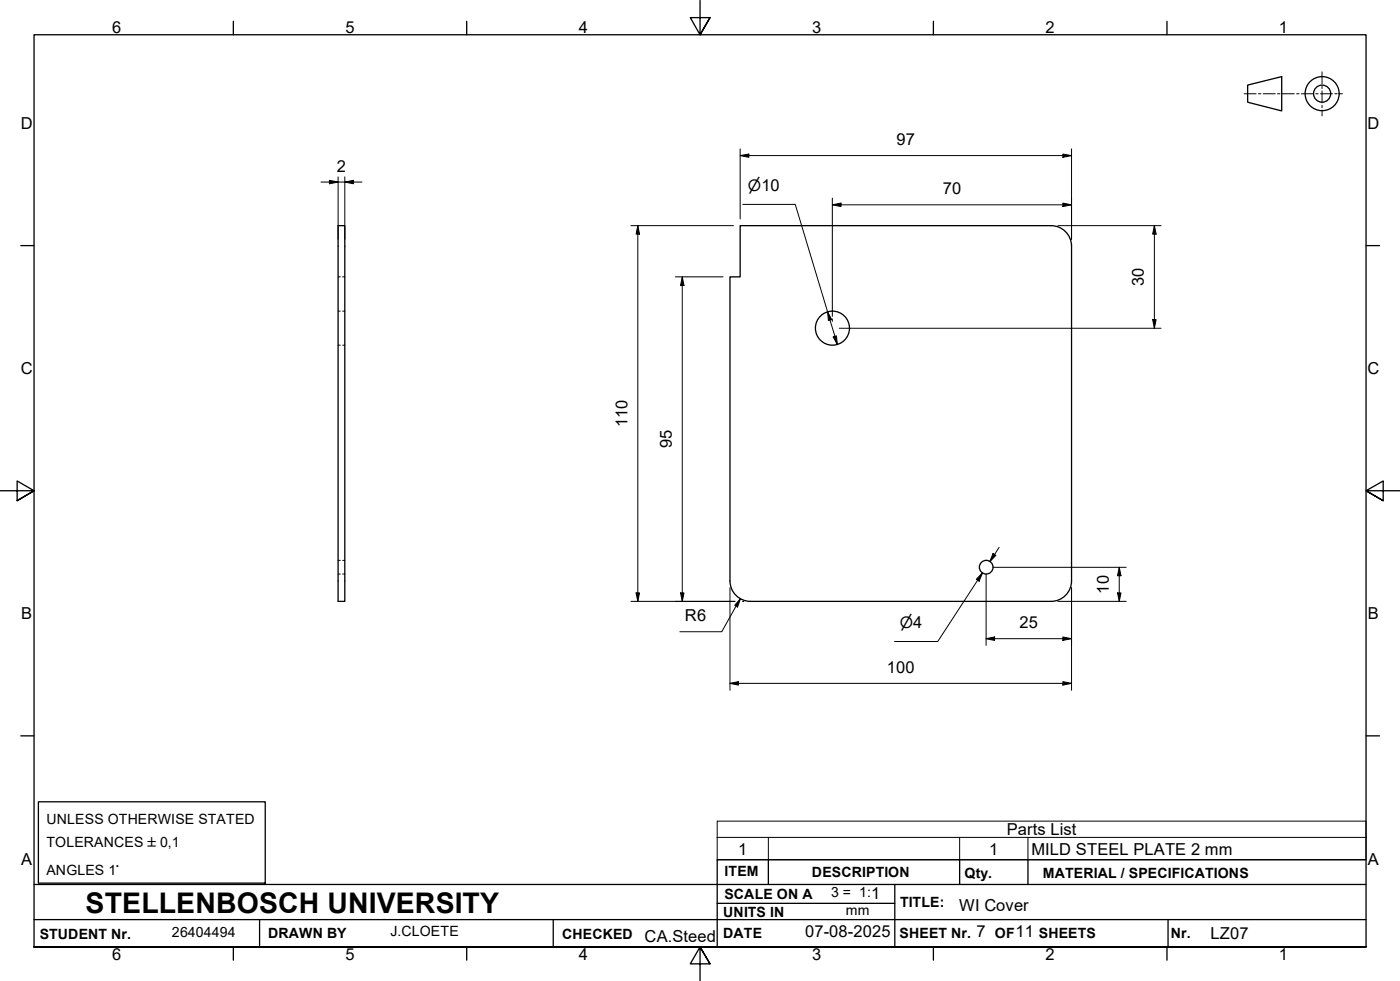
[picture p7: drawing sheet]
<svg xmlns="http://www.w3.org/2000/svg" width="410mm" height="287mm" viewBox="0 0 410 287" stroke-linecap="round" stroke-linejoin="round" font-family="sans-serif">
<!-- layer: Hidden Edges(ISO) -->
<path d="M99 81h.6M99 91.1h.6M100.3 81h.7M100.3 91.1h.7M99 101h.6M100.3 101h.7M99 164h.6M99 168h.6M100.3 164h.7M100.3 168h.7" fill="none" stroke="#000" stroke-width=".29"/>
<!-- layer: Visible Edges(ISO) -->
<g fill="none" stroke="#000" stroke-width=".38">
<path d="M99 66.1h2v109.9h-2zM313.8 72.1a6 6 0 0 0-6.1-6h-91v14.9h-3v89a6 6 0 0 0 6 6M313.8 72.1v97.9a6 6 0 0 1-6 6h-88.1"/>
<circle cx="243.7" cy="96.1" r="5"/>
<circle cx="288.8" cy="166" r="2"/>
</g>
<!-- layer: Symbols(ISO) -->
<path d="M210 245.1v-4.7h190v4.7M210 245.1v6.6h190v-6.6M210 245.1h190M225 245.1v6.6M281 245.1v6.6M301 245.1v6.6" fill="none" stroke="#000" stroke-width=".29"/>
<!-- layer: Border_0 -->
<g fill="none" stroke="#000" stroke-width=".38">
<path d="M68.3 6.2v4M136.7 6.2v4M205 .1v10.1l-2.9-5h5.8l-2.9 5 2.9-5M273.3 6.2v4M341.7 6.2v4M6.1 71.9h3.9M400 71.9h3.9M0 143.7h10l-5-2.9v5.8l5-2.9-5 2.9M410 143.7h-10l5-2.9v5.8l-5-2.9 5 2.9M6.1 215.4h3.9M400 215.4h3.9M10 277.2v-267h390v267h-390h390"/>
<path d="M68.3 277.2v3.9M136.7 277.2v3.9M273.3 277.2v3.9M341.7 277.2v3.9M207.9 282.1l-2.9-4.9 2.9 4.9h-5.8l2.9-4.9v10"/>
</g>
<!-- layer: Sketch Geometry(ISO) -->
<g fill="none" stroke="#000" stroke-width=".38">
<path d="M365.3 24.9l10-2.5v10.1l-10-2.6zM11.2 234.7h66.5v23.8h-66.5zM10 258.9h390M225 251.7v7.2M262 258.9v18.3M281 251.7v7.2M301 251.7v7.2M400 251.7h-190v25.5M10 277.2h390M10 269.2h390M76 269.2v8M162 269.2v8"/>
<path d="M210 264.4h52M342 269.2v8"/>
<circle cx="387.1" cy="27.4" r="5"/>
<circle cx="387.1" cy="27.4" r="2.51"/>
</g>
<g fill="none" stroke="#000" stroke-width=".29">
<path d="M364.3 27.4h3.5M368.5 27.4h.7M369.9 27.4h3.5M374.1 27.4h.7M375.5 27.4h3.5M379.7 27.4h.7M381.1 27.4h3.5M385.3 27.4h.7M386.7 27.4h3.4M387.1 21v3.5M387.1 25.2v.7M387.1 26.6v3.5"/>
<path d="M387.1 30.8v.7M387.1 32.2v1.7M390.8 27.4h.7M392.2 27.4h.9"/>
</g>
<!-- layer: Dimensions(ISO) -->
<g fill="none" stroke="#000" stroke-width=".29">
<path d="M94 53.3h12M96.5 52.8l2.5 .5-2.5 .5zM99 51.8v18.3M101 53.3l2.5-.5v1zM101 51.8v18.3M216.7 45.5l2.6-.4v1zM216.7 45.5h97.1M216.7 43.6v20.5M217.5 59.8h15.4l12.3 41.1M243.7 60l2.6-.5v1zM243.7 60h70.1M243.7 58v34.6"/>
<path d="M311.2 45.1l2.6 .4-2.6 .6zM311.2 59.5l2.6 .5-2.6 .5zM313.8 43.6v26.5M184.7 66.1h30.1M186.8 66.1l.5 2.4h-1.1zM186.8 66.1v109.9M309.8 66.1h30.2M338 66.1l.5 2.4h-1zM338 66.1v30M197.7 81h14M199.8 81l.5 2.6h-1zM199.8 81v95"/>
<path d="M242.3 91.3l1.2 2.2-.9 .3zM243.7 93.4v.7M244 98.6l.9-.3 .3 2.6zM245.7 96.1h94.3M337.5 93.5h1l-.5 2.6zM184.7 176h30.5M186.2 173.6h1.1l-.5 2.4zM199.3 173.6h1l-.5 2.4zM213.7 172v30.1M216.8 175.3l-.8 2.4-.9-.5zM216.8 175.3l-5.5 9.6h-12.2M217.5 176h.2"/>
<path d="M286.3 169.8l1.4-2.1-13.1 20.1h-12.7M287.7 167.7l-1 2.4-.8-.5zM288.7 168v20.9M290.8 162l.8 .6-1.8 1.8zM290.8 166.1h39M292.5 160.2l-2.7 4.2M309.8 176h20M313.8 172v30.1M327.2 173.6h1l-.5 2.4zM327.7 166.1l.5 2.4h-1zM327.7 166.1v9.9M288.7 187l2.5-.5v1z"/>
<path d="M288.7 187h25.1M311.2 199.5l2.6 .5-2.6 .5zM311.2 186.5l2.6 .5-2.6 .5zM213.7 200l2.5-.5v1zM213.7 200h100.1"/>
</g>
<g fill="#000">
<path d="M96.5 52.8l2.5 .5-2.5 .5zM101 53.3l2.5-.5v1zM216.7 45.5l2.6-.4v1zM243.7 60l2.6-.5v1zM311.2 45.1l2.6 .4-2.6 .6zM186.8 66.1l.5 2.4h-1.1zM311.2 59.5l2.6 .5-2.6 .5zM338 66.1l.5 2.4h-1zM199.8 81l.5 2.6h-1zM242.3 91.3l1.2 2.2-.9 .3zM244 98.6l.9-.3 .3 2.6zM337.5 93.5h1l-.5 2.6z"/>
<path d="M186.2 173.6h1.1l-.5 2.4zM199.3 173.6h1l-.5 2.4zM216.8 175.3l-.8 2.4-.9-.5zM287.7 167.7l-1 2.4-.8-.5zM290.8 162l.8 .6-1.8 1.8zM327.2 173.6h1l-.5 2.4zM327.7 166.1l.5 2.4h-1zM213.7 200l2.5-.5v1zM288.7 187l2.5-.5v1zM311.2 186.5l2.6 .5-2.6 .5zM311.2 199.5l2.6 .5-2.6 .5z"/>
</g>
<text font-size="8.3" x="25.1" y="267.2">STELLENBOSCH UNIVERSITY</text>
<g font-size="4.8">
<text x="32.8" y="9.7">6</text>
<text x="101.2" y="9.7">5</text>
<text x="169.5" y="9.7">4</text>
<text x="237.8" y="9.7">3</text>
<text x="306.1" y="9.7">2</text>
<text x="374.5" y="9.7">1</text>
<text x="6.1" y="37.8">D</text>
<text x="400.4" y="37.8">D</text>
<text x="262.5" y="42.5">97</text>
<text x="98.6" y="50.2">2</text>
<text x="276" y="56.9">70</text>
<text x="335" y="83.8" transform="rotate(-90 335 83.8)">30</text>
<text x="6.1" y="109.6">C</text>
<text x="400.4" y="109.6">C</text>
<text x="183.7" y="125.1" transform="rotate(-90 183.7 125.1)">110</text>
<text x="196.7" y="131.3" transform="rotate(-90 196.7 131.3)">95</text>
<text x="324.7" y="173.8" transform="rotate(-90 324.7 173.8)">10</text>
<text x="6.2" y="181.3">B</text>
<text x="200.5" y="181.9">R6</text>
<text x="298.5" y="183.9">25</text>
<text x="400.5" y="181.3">B</text>
<text x="259.7" y="197">100</text>
<text x="294.8" y="244.5">Parts List</text>
<text x="216.2" y="250.1">1</text>
<text x="289.6" y="250.1">1</text>
<text x="302" y="250.2">MILD STEEL PLATE 2 mm</text>
<text x="6.2" y="253.1">A</text>
<text x="400.5" y="253.1">A</text>
<text x="255.1" y="263">1</text>
<text x="280.9" y="266.6">WI Cover</text>
<text x="188.7" y="275.8">CA.Steed</text>
<text x="235.8" y="274.3">07-08-2025</text>
<text x="285.9" y="274.3">7</text>
<text x="297.3" y="274.4">11</text>
<text x="354.5" y="274.8">LZ07</text>
<text x="32.8" y="281.1">6</text>
<text x="101.2" y="281.1">5</text>
<text x="169.5" y="281.1">4</text>
<text x="237.8" y="281.1">3</text>
<text x="306.1" y="281.1">2</text>
<text x="374.5" y="281.1">1</text>
</g>
<g font-size="4.6">
<text x="219" y="56">⌀10</text>
<text x="263.5" y="183.9">⌀4</text>
</g>
<g font-size="4.1">
<text x="13.6" y="241.1">UNLESS OTHERWISE STATED</text>
<text x="13.6" y="248">TOLERANCES ±0,1</text>
<text x="13.6" y="256.2">ANGLES 1°</text>
<text x="212.2" y="256.5">ITEM</text>
<text x="237.7" y="256.7">DESCRIPTION</text>
<text x="282.4" y="256.9">Qty.</text>
<text x="305.4" y="256.9">MATERIAL / SPECIFICATIONS</text>
<text x="212.1" y="263">SCALE ON A</text>
<text x="243.3" y="262.6">3 = 1:</text>
<text x="211.8" y="268.4">UNITS IN</text>
<text x="247.6" y="267.7">mm</text>
<text x="263.5" y="265.6">TITLE:</text>
<text x="11.6" y="274.8">STUDENT Nr.</text>
<text x="50.4" y="274.3">26404494</text>
<text x="78.5" y="274.6">DRAWN BY</text>
<text x="114.3" y="274">J.CLOETE</text>
<text x="164.6" y="274.8">CHECKED</text>
<text x="211.8" y="274.6">DATE</text>
<text x="263.4" y="274.6">SHEET Nr.</text>
<text x="291.3" y="274.6">OF</text>
<text x="304.2" y="274.6">SHEETS</text>
<text x="342.8" y="274.5">Nr.</text>
</g>
</svg>
